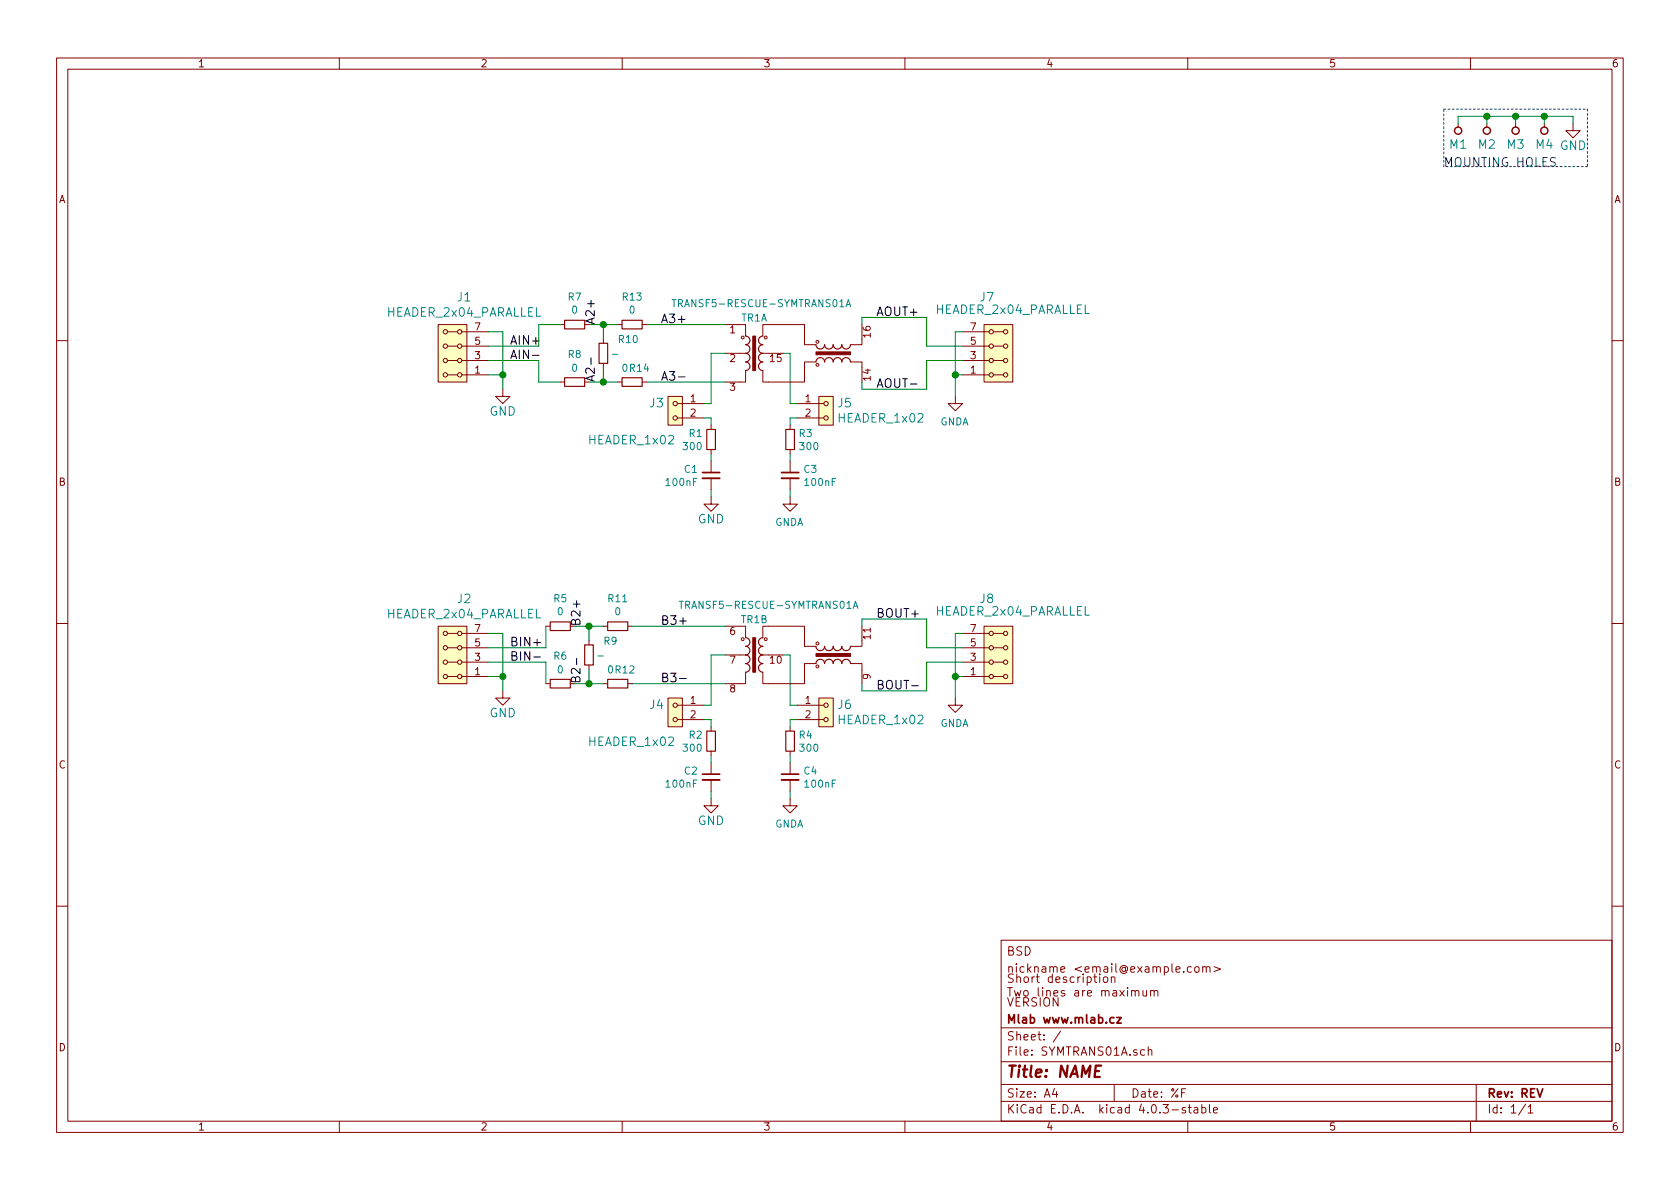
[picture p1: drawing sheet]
EESchema Schematic File Version 2
LIBS:74xgxx
LIBS:74xx
LIBS:ac-dc
LIBS:actel
LIBS:adc-dac
LIBS:Altera
LIBS:analog_devices
LIBS:analog_switches
LIBS:atmel
LIBS:audio
LIBS:brooktre
LIBS:cmos4000
LIBS:cmos_ieee
LIBS:conn
LIBS:contrib
LIBS:cypress
LIBS:dc-dc
LIBS:device
LIBS:digital-audio
LIBS:diode
LIBS:display
LIBS:dsp
LIBS:elec-unifil
LIBS:ESD_Protection
LIBS:ftdi
LIBS:gennum
LIBS:graphic
LIBS:hc11
LIBS:intel
LIBS:interface
LIBS:ir
LIBS:Lattice
LIBS:linear
LIBS:logo
LIBS:maxim
LIBS:memory
LIBS:microchip_dspic33dsc
LIBS:microchip
LIBS:microchip_pic10mcu
LIBS:microchip_pic12mcu
LIBS:microchip_pic16mcu
LIBS:microchip_pic18mcu
LIBS:microchip_pic32mcu
LIBS:microcontrollers
LIBS:mlab_header
LIBS:mlab_mechanical
LIBS:motor_drivers
LIBS:motorola
LIBS:msp430
LIBS:nordicsemi
LIBS:nxp_armmcu
LIBS:onsemi
LIBS:opto
LIBS:Oscillators
LIBS:philips
LIBS:powerint
LIBS:power
LIBS:Power_Management
LIBS:pspice
LIBS:references
LIBS:regul
LIBS:relays
LIBS:rfcom
LIBS:sensors
LIBS:silabs
LIBS:siliconi
LIBS:stm32
LIBS:stm8
LIBS:supertex
LIBS:switches
LIBS:texas
LIBS:transf
LIBS:transistors
LIBS:ttl_ieee
LIBS:valves
LIBS:video
LIBS:Xicor
LIBS:xilinx
LIBS:Zilog
LIBS:MLAB_BATERY
LIBS:MLAB_CONNECTORS
LIBS:MLAB_D
LIBS:MLAB_DISPLAY
LIBS:MLAB_IO
LIBS:MLAB_Jumpers
LIBS:MLAB_SW
LIBS:MLAB_T
LIBS:MLAB_U
LIBS:MLAB_TR
LIBS:SYMTRANS01A-cache
EELAYER 25 0
EELAYER END
$Descr A4 11693 8268
encoding utf-8
Sheet 1 1
Title "NAME"
Date "%F"
Rev "REV"
Comp "Mlab www.mlab.cz"
Comment1 "VERSION"
Comment2 "Short description \\nTwo lines are maximum"
Comment3 "nickname <email@example.com>"
Comment4 "BSD"
$EndDescr
$Comp
L HOLE M1
U 1 1
P 10150 900
F 0 "M1" V 10050 900 60  0000 C CNN
F 1 "HOLE" H 10150 800 60  0001 C CNN
F 2 "Mlab_Mechanical:MountingHole_3mm" H 10150 900 60  0001 C CNN
F 3 "" H 10150 900 60  0000 C CNN
	1    10150 900 
	0    -1   -1   0   
$EndComp
$Comp
L HOLE M2
U 1 1
P 10350 900
F 0 "M2" V 10250 900 60  0000 C CNN
F 1 "HOLE" H 10350 800 60  0001 C CNN
F 2 "Mlab_Mechanical:MountingHole_3mm" H 10350 900 60  0001 C CNN
F 3 "" H 10350 900 60  0000 C CNN
	1    10350 900 
	0    -1   -1   0   
$EndComp
$Comp
L HOLE M3
U 1 1
P 10550 900
F 0 "M3" V 10450 900 60  0000 C CNN
F 1 "HOLE" H 10550 800 60  0001 C CNN
F 2 "Mlab_Mechanical:MountingHole_3mm" H 10550 900 60  0001 C CNN
F 3 "" H 10550 900 60  0000 C CNN
	1    10550 900 
	0    -1   -1   0   
$EndComp
$Comp
L HOLE M4
U 1 1
P 10750 900
F 0 "M4" V 10650 900 60  0000 C CNN
F 1 "HOLE" H 10750 800 60  0001 C CNN
F 2 "Mlab_Mechanical:MountingHole_3mm" H 10750 900 60  0001 C CNN
F 3 "" H 10750 900 60  0000 C CNN
	1    10750 900 
	0    -1   -1   0   
$EndComp
$Comp
L GND #PWR01
U 1 1
P 10950 850
F 0 "#PWR01" H 10950 600 60  0001 C CNN
F 1 "GND" H 10950 700 60  0000 C CNN
F 2 "" H 10950 850 60  0000 C CNN
F 3 "" H 10950 850 60  0000 C CNN
	1    10950 850 
	1    0    0    -1  
$EndComp
Wire Wire Line
	10950 850  10950 800 
Wire Wire Line
	10950 800  10150 800 
Wire Wire Line
	10150 800  10150 850 
Wire Wire Line
	10350 850  10350 800 
Connection ~ 10350 800 
Wire Wire Line
	10550 850  10550 800 
Connection ~ 10550 800 
Wire Wire Line
	10750 850  10750 800 
Connection ~ 10750 800 
Wire Notes Line
	10050 750  11050 750 
Wire Notes Line
	11050 750  11050 1150
Wire Notes Line
	11050 1150 10050 1150
Wire Notes Line
	10050 1150 10050 750 
Text Notes 10050 1150 0    60   ~ 0
MOUNTING HOLES
$Comp
L HEADER_2x04_PARALLEL J7
U 1 1
P 6950 2450
F 0 "J7" H 6869 2063 60  0000 C CNN
F 1 "HEADER_2x04_PARALLEL" H 7050 2150 60  0000 C CNN
F 2 "Mlab_Pin_Headers:Straight_2x04" H 6950 2600 60  0001 C CNN
F 3 "" H 6950 2600 60  0000 C CNN
	1    6950 2450
	1    0    0    1   
$EndComp
$Comp
L GNDA #PWR02
U 1 1
P 6650 2750
F 0 "#PWR02" H 6650 2500 50  0001 C CNN
F 1 "GNDA" H 6655 2577 50  0000 C CNN
F 2 "" H 6650 2750 50  0000 C CNN
F 3 "" H 6650 2750 50  0000 C CNN
	1    6650 2750
	-1   0    0    -1  
$EndComp
Wire Wire Line
	6700 2300 6650 2300
Wire Wire Line
	6650 2300 6650 2750
Wire Wire Line
	6700 2600 6650 2600
Connection ~ 6650 2600
Wire Wire Line
	6700 2500 6450 2500
Wire Wire Line
	6450 2500 6450 2700
Wire Wire Line
	6450 2200 6450 2400
Wire Wire Line
	6450 2400 6700 2400
$Comp
L C_Small C3
U 1 1
P 5500 3300
F 0 "C3" H 5592 3346 50  0000 L CNN
F 1 "100nF" H 5592 3255 50  0000 L CNN
F 2 "Mlab_R:SMD-0805" H 5500 3300 50  0001 C CNN
F 3 "" H 5500 3300 50  0000 C CNN
	1    5500 3300
	1    0    0    -1  
$EndComp
Wire Wire Line
	5050 2450 4950 2450
Wire Wire Line
	5450 2450 5500 2450
Wire Wire Line
	6450 2200 6000 2200
Wire Wire Line
	6000 2200 6000 2250
Wire Wire Line
	6000 2650 6000 2700
Wire Wire Line
	6000 2700 6450 2700
$Comp
L HEADER_1x02 J5
U 1 1
P 5750 2850
F 0 "J5" H 5828 2908 60  0000 L CNN
F 1 "HEADER_1x02" H 5828 2802 60  0000 L CNN
F 2 "Mlab_Pin_Headers:Straight_2x01" H 5750 2900 60  0001 C CNN
F 3 "" H 5750 2900 60  0000 C CNN
	1    5750 2850
	1    0    0    -1  
$EndComp
$Comp
L R_Small R3
U 1 1
P 5500 3050
F 0 "R3" H 5559 3096 50  0000 L CNN
F 1 "300" H 5559 3005 50  0000 L CNN
F 2 "Mlab_R:SMD-0805" H 5500 3050 50  0001 C CNN
F 3 "" H 5500 3050 50  0000 C CNN
	1    5500 3050
	1    0    0    -1  
$EndComp
Wire Wire Line
	5550 2900 5500 2900
Wire Wire Line
	5500 2900 5500 2950
Wire Wire Line
	5500 3150 5500 3200
Wire Wire Line
	5500 3400 5500 3450
Wire Wire Line
	5550 2800 5500 2800
Wire Wire Line
	5500 2800 5500 2450
$Comp
L C_Small C1
U 1 1
P 4950 3300
F 0 "C1" H 5042 3346 50  0000 L CNN
F 1 "100nF" H 5042 3255 50  0000 L CNN
F 2 "Mlab_R:SMD-0805" H 4950 3300 50  0001 C CNN
F 3 "" H 4950 3300 50  0000 C CNN
	1    4950 3300
	-1   0    0    -1  
$EndComp
$Comp
L GND #PWR03
U 1 1
P 4950 3450
F 0 "#PWR03" H 4950 3200 60  0001 C CNN
F 1 "GND" H 4950 3300 60  0000 C CNN
F 2 "" H 4950 3450 60  0000 C CNN
F 3 "" H 4950 3450 60  0000 C CNN
	1    4950 3450
	-1   0    0    -1  
$EndComp
$Comp
L HEADER_1x02 J3
U 1 1
P 4700 2850
F 0 "J3" H 4778 2908 60  0000 L CNN
F 1 "HEADER_1x02" H 4700 2650 60  0000 L CNN
F 2 "Mlab_Pin_Headers:Straight_2x01" H 4700 2900 60  0001 C CNN
F 3 "" H 4700 2900 60  0000 C CNN
	1    4700 2850
	-1   0    0    -1  
$EndComp
$Comp
L R_Small R1
U 1 1
P 4950 3050
F 0 "R1" H 5009 3096 50  0000 L CNN
F 1 "300" H 5009 3005 50  0000 L CNN
F 2 "Mlab_R:SMD-0805" H 4950 3050 50  0001 C CNN
F 3 "" H 4950 3050 50  0000 C CNN
	1    4950 3050
	-1   0    0    -1  
$EndComp
Wire Wire Line
	4900 2900 4950 2900
Wire Wire Line
	4950 2900 4950 2950
Wire Wire Line
	4950 3150 4950 3200
Wire Wire Line
	4950 3400 4950 3450
Wire Wire Line
	4900 2800 4950 2800
Wire Wire Line
	4950 2800 4950 2450
$Comp
L HEADER_2x04_PARALLEL J1
U 1 1
P 3150 2450
F 0 "J1" H 3069 2063 60  0000 C CNN
F 1 "HEADER_2x04_PARALLEL" H 3069 2169 60  0000 C CNN
F 2 "Mlab_Pin_Headers:Straight_2x04" H 3150 2600 60  0001 C CNN
F 3 "" H 3150 2600 60  0000 C CNN
	1    3150 2450
	-1   0    0    1   
$EndComp
$Comp
L GNDA #PWR04
U 1 1
P 5500 3450
F 0 "#PWR04" H 5500 3200 50  0001 C CNN
F 1 "GNDA" H 5505 3277 50  0000 C CNN
F 2 "" H 5500 3450 50  0000 C CNN
F 3 "" H 5500 3450 50  0000 C CNN
	1    5500 3450
	-1   0    0    -1  
$EndComp
$Comp
L GND #PWR05
U 1 1
P 3500 2700
F 0 "#PWR05" H 3500 2450 60  0001 C CNN
F 1 "GND" H 3500 2550 60  0000 C CNN
F 2 "" H 3500 2700 60  0000 C CNN
F 3 "" H 3500 2700 60  0000 C CNN
	1    3500 2700
	-1   0    0    -1  
$EndComp
Wire Wire Line
	3400 2300 3500 2300
Wire Wire Line
	3500 2300 3500 2700
Wire Wire Line
	3400 2600 3500 2600
Connection ~ 3500 2600
Wire Wire Line
	4500 2650 5050 2650
Wire Wire Line
	4500 2250 5050 2250
$Comp
L HEADER_2x04_PARALLEL J8
U 1 1
P 6950 4550
F 0 "J8" H 6869 4163 60  0000 C CNN
F 1 "HEADER_2x04_PARALLEL" H 7050 4250 60  0000 C CNN
F 2 "Mlab_Pin_Headers:Straight_2x04" H 6950 4700 60  0001 C CNN
F 3 "" H 6950 4700 60  0000 C CNN
	1    6950 4550
	1    0    0    1   
$EndComp
$Comp
L GNDA #PWR06
U 1 1
P 6650 4850
F 0 "#PWR06" H 6650 4600 50  0001 C CNN
F 1 "GNDA" H 6655 4677 50  0000 C CNN
F 2 "" H 6650 4850 50  0000 C CNN
F 3 "" H 6650 4850 50  0000 C CNN
	1    6650 4850
	-1   0    0    -1  
$EndComp
Wire Wire Line
	6700 4400 6650 4400
Wire Wire Line
	6650 4400 6650 4850
Wire Wire Line
	6700 4700 6650 4700
Connection ~ 6650 4700
Wire Wire Line
	6700 4600 6450 4600
Wire Wire Line
	6450 4600 6450 4800
Wire Wire Line
	6450 4300 6450 4500
Wire Wire Line
	6450 4500 6700 4500
$Comp
L C_Small C4
U 1 1
P 5500 5400
F 0 "C4" H 5592 5446 50  0000 L CNN
F 1 "100nF" H 5592 5355 50  0000 L CNN
F 2 "Mlab_R:SMD-0805" H 5500 5400 50  0001 C CNN
F 3 "" H 5500 5400 50  0000 C CNN
	1    5500 5400
	1    0    0    -1  
$EndComp
Wire Wire Line
	5050 4550 4950 4550
Wire Wire Line
	5450 4550 5500 4550
Wire Wire Line
	6450 4300 6000 4300
Wire Wire Line
	6000 4300 6000 4350
Wire Wire Line
	6000 4750 6000 4800
Wire Wire Line
	6000 4800 6450 4800
$Comp
L HEADER_1x02 J6
U 1 1
P 5750 4950
F 0 "J6" H 5828 5008 60  0000 L CNN
F 1 "HEADER_1x02" H 5828 4902 60  0000 L CNN
F 2 "Mlab_Pin_Headers:Straight_2x01" H 5750 5000 60  0001 C CNN
F 3 "" H 5750 5000 60  0000 C CNN
	1    5750 4950
	1    0    0    -1  
$EndComp
$Comp
L R_Small R4
U 1 1
P 5500 5150
F 0 "R4" H 5559 5196 50  0000 L CNN
F 1 "300" H 5559 5105 50  0000 L CNN
F 2 "Mlab_R:SMD-0805" H 5500 5150 50  0001 C CNN
F 3 "" H 5500 5150 50  0000 C CNN
	1    5500 5150
	1    0    0    -1  
$EndComp
Wire Wire Line
	5550 5000 5500 5000
Wire Wire Line
	5500 5000 5500 5050
Wire Wire Line
	5500 5250 5500 5300
Wire Wire Line
	5500 5500 5500 5550
Wire Wire Line
	5550 4900 5500 4900
Wire Wire Line
	5500 4900 5500 4550
$Comp
L C_Small C2
U 1 1
P 4950 5400
F 0 "C2" H 5042 5446 50  0000 L CNN
F 1 "100nF" H 5042 5355 50  0000 L CNN
F 2 "Mlab_R:SMD-0805" H 4950 5400 50  0001 C CNN
F 3 "" H 4950 5400 50  0000 C CNN
	1    4950 5400
	-1   0    0    -1  
$EndComp
$Comp
L GND #PWR07
U 1 1
P 4950 5550
F 0 "#PWR07" H 4950 5300 60  0001 C CNN
F 1 "GND" H 4950 5400 60  0000 C CNN
F 2 "" H 4950 5550 60  0000 C CNN
F 3 "" H 4950 5550 60  0000 C CNN
	1    4950 5550
	-1   0    0    -1  
$EndComp
$Comp
L HEADER_1x02 J4
U 1 1
P 4700 4950
F 0 "J4" H 4778 5008 60  0000 L CNN
F 1 "HEADER_1x02" H 4700 4750 60  0000 L CNN
F 2 "Mlab_Pin_Headers:Straight_2x01" H 4700 5000 60  0001 C CNN
F 3 "" H 4700 5000 60  0000 C CNN
	1    4700 4950
	-1   0    0    -1  
$EndComp
$Comp
L R_Small R2
U 1 1
P 4950 5150
F 0 "R2" H 5009 5196 50  0000 L CNN
F 1 "300" H 5009 5105 50  0000 L CNN
F 2 "Mlab_R:SMD-0805" H 4950 5150 50  0001 C CNN
F 3 "" H 4950 5150 50  0000 C CNN
	1    4950 5150
	-1   0    0    -1  
$EndComp
Wire Wire Line
	4900 5000 4950 5000
Wire Wire Line
	4950 5000 4950 5050
Wire Wire Line
	4950 5250 4950 5300
Wire Wire Line
	4950 5500 4950 5550
Wire Wire Line
	4900 4900 4950 4900
Wire Wire Line
	4950 4900 4950 4550
$Comp
L HEADER_2x04_PARALLEL J2
U 1 1
P 3150 4550
F 0 "J2" H 3069 4163 60  0000 C CNN
F 1 "HEADER_2x04_PARALLEL" H 3069 4269 60  0000 C CNN
F 2 "Mlab_Pin_Headers:Straight_2x04" H 3150 4700 60  0001 C CNN
F 3 "" H 3150 4700 60  0000 C CNN
	1    3150 4550
	-1   0    0    1   
$EndComp
$Comp
L GNDA #PWR08
U 1 1
P 5500 5550
F 0 "#PWR08" H 5500 5300 50  0001 C CNN
F 1 "GNDA" H 5505 5377 50  0000 C CNN
F 2 "" H 5500 5550 50  0000 C CNN
F 3 "" H 5500 5550 50  0000 C CNN
	1    5500 5550
	-1   0    0    -1  
$EndComp
$Comp
L GND #PWR09
U 1 1
P 3500 4800
F 0 "#PWR09" H 3500 4550 60  0001 C CNN
F 1 "GND" H 3500 4650 60  0000 C CNN
F 2 "" H 3500 4800 60  0000 C CNN
F 3 "" H 3500 4800 60  0000 C CNN
	1    3500 4800
	-1   0    0    -1  
$EndComp
Wire Wire Line
	3400 4400 3500 4400
Wire Wire Line
	3500 4400 3500 4800
Wire Wire Line
	3400 4700 3500 4700
Connection ~ 3500 4700
Wire Wire Line
	4400 4750 5050 4750
Wire Wire Line
	4400 4350 5050 4350
$Comp
L R_Small R10
U 1 1
P 4200 2450
F 0 "R10" H 4300 2550 50  0000 L CNN
F 1 "-" H 4250 2450 50  0000 L CNN
F 2 "Mlab_R:SMD-0805" H 4200 2450 50  0001 C CNN
F 3 "" H 4200 2450 50  0000 C CNN
	1    4200 2450
	1    0    0    -1  
$EndComp
$Comp
L R_Small R7
U 1 1
P 4000 2250
F 0 "R7" V 3804 2250 50  0000 C CNN
F 1 "0" V 3895 2250 50  0000 C CNN
F 2 "Mlab_R:SMD-0805" H 4000 2250 50  0001 C CNN
F 3 "" H 4000 2250 50  0000 C CNN
	1    4000 2250
	0    1    1    0   
$EndComp
$Comp
L R_Small R8
U 1 1
P 4000 2650
F 0 "R8" V 3804 2650 50  0000 C CNN
F 1 "0" V 3900 2650 50  0000 C CNN
F 2 "Mlab_R:SMD-0805" H 4000 2650 50  0001 C CNN
F 3 "" H 4000 2650 50  0000 C CNN
	1    4000 2650
	0    1    1    0   
$EndComp
$Comp
L R_Small R13
U 1 1
P 4400 2250
F 0 "R13" V 4204 2250 50  0000 C CNN
F 1 "0" V 4295 2250 50  0000 C CNN
F 2 "Mlab_R:SMD-0805" H 4400 2250 50  0001 C CNN
F 3 "" H 4400 2250 50  0000 C CNN
	1    4400 2250
	0    1    1    0   
$EndComp
$Comp
L R_Small R14
U 1 1
P 4400 2650
F 0 "R14" V 4300 2700 50  0000 C CNN
F 1 "0" V 4300 2600 50  0000 C CNN
F 2 "Mlab_R:SMD-0805" H 4400 2650 50  0001 C CNN
F 3 "" H 4400 2650 50  0000 C CNN
	1    4400 2650
	0    1    1    0   
$EndComp
$Comp
L R_Small R9
U 1 1
P 4100 4550
F 0 "R9" H 4200 4650 50  0000 L CNN
F 1 "-" H 4150 4550 50  0000 L CNN
F 2 "Mlab_R:SMD-0805" H 4100 4550 50  0001 C CNN
F 3 "" H 4100 4550 50  0000 C CNN
	1    4100 4550
	1    0    0    -1  
$EndComp
$Comp
L R_Small R5
U 1 1
P 3900 4350
F 0 "R5" V 3704 4350 50  0000 C CNN
F 1 "0" V 3795 4350 50  0000 C CNN
F 2 "Mlab_R:SMD-0805" H 3900 4350 50  0001 C CNN
F 3 "" H 3900 4350 50  0000 C CNN
	1    3900 4350
	0    1    1    0   
$EndComp
$Comp
L R_Small R6
U 1 1
P 3900 4750
F 0 "R6" V 3704 4750 50  0000 C CNN
F 1 "0" V 3800 4750 50  0000 C CNN
F 2 "Mlab_R:SMD-0805" H 3900 4750 50  0001 C CNN
F 3 "" H 3900 4750 50  0000 C CNN
	1    3900 4750
	0    1    1    0   
$EndComp
$Comp
L R_Small R11
U 1 1
P 4300 4350
F 0 "R11" V 4104 4350 50  0000 C CNN
F 1 "0" V 4195 4350 50  0000 C CNN
F 2 "Mlab_R:SMD-0805" H 4300 4350 50  0001 C CNN
F 3 "" H 4300 4350 50  0000 C CNN
	1    4300 4350
	0    1    1    0   
$EndComp
$Comp
L R_Small R12
U 1 1
P 4300 4750
F 0 "R12" V 4200 4800 50  0000 C CNN
F 1 "0" V 4200 4700 50  0000 C CNN
F 2 "Mlab_R:SMD-0805" H 4300 4750 50  0001 C CNN
F 3 "" H 4300 4750 50  0000 C CNN
	1    4300 4750
	0    1    1    0   
$EndComp
Wire Wire Line
	4300 2250 4100 2250
Wire Wire Line
	4200 2350 4200 2250
Connection ~ 4200 2250
Wire Wire Line
	4200 2550 4200 2650
Wire Wire Line
	4100 2650 4300 2650
Connection ~ 4200 2650
Wire Wire Line
	3900 2650 3750 2650
Wire Wire Line
	3750 2650 3750 2500
Wire Wire Line
	3750 2500 3400 2500
Wire Wire Line
	3400 2400 3750 2400
Wire Wire Line
	3750 2400 3750 2250
Wire Wire Line
	3750 2250 3900 2250
Wire Wire Line
	4200 4750 4000 4750
Wire Wire Line
	4100 4650 4100 4750
Connection ~ 4100 4750
Wire Wire Line
	4000 4350 4200 4350
Wire Wire Line
	4100 4450 4100 4350
Connection ~ 4100 4350
$Comp
L TRANSF5-RESCUE-SYMTRANS01A TR1
U 2 1
P 5250 4550
F 0 "TR1" H 5250 4800 50  0000 C CNN
F 1 "TRANSF5-RESCUE-SYMTRANS01A" H 5350 4900 50  0000 C CNN
F 2 "Mlab_TR:H110X_H1121_HX1188" H 5250 4550 50  0001 C CNN
F 3 "" H 5250 4550 50  0000 C CNN
	2    5250 4550
	1    0    0    -1  
$EndComp
$Comp
L TRANSF5-RESCUE-SYMTRANS01A TR1
U 1 1
P 5250 2450
F 0 "TR1" H 5250 2700 50  0000 C CNN
F 1 "TRANSF5-RESCUE-SYMTRANS01A" H 5300 2800 50  0000 C CNN
F 2 "Mlab_TR:H110X_H1121_HX1188" H 5250 2450 50  0001 C CNN
F 3 "" H 5250 2450 50  0000 C CNN
	1    5250 2450
	1    0    0    -1  
$EndComp
Text Label 3550 2400 0    60   ~ 0
AIN+
Text Label 3550 2500 0    60   ~ 0
AIN-
Text Label 4150 2250 1    60   ~ 0
A2+
Text Label 4150 2650 1    60   ~ 0
A2-
Text Label 4600 2250 0    60   ~ 0
A3+
Text Label 4600 2650 0    60   ~ 0
A3-
Text Label 6100 2200 0    60   ~ 0
AOUT+
Text Label 6100 2700 0    60   ~ 0
AOUT-
Text Label 3550 4500 0    60   ~ 0
BIN+
Text Label 3550 4600 0    60   ~ 0
BIN-
Wire Wire Line
	3400 4600 3800 4600
Wire Wire Line
	3400 4500 3800 4500
Wire Wire Line
	3800 4500 3800 4350
Wire Wire Line
	3800 4600 3800 4750
Text Label 4050 4350 1    60   ~ 0
B2+
Text Label 4050 4750 1    60   ~ 0
B2-
Text Label 4600 4350 0    60   ~ 0
B3+
Text Label 4600 4750 0    60   ~ 0
B3-
Text Label 6100 4300 0    60   ~ 0
BOUT+
Text Label 6100 4800 0    60   ~ 0
BOUT-
$EndSCHEMATC
